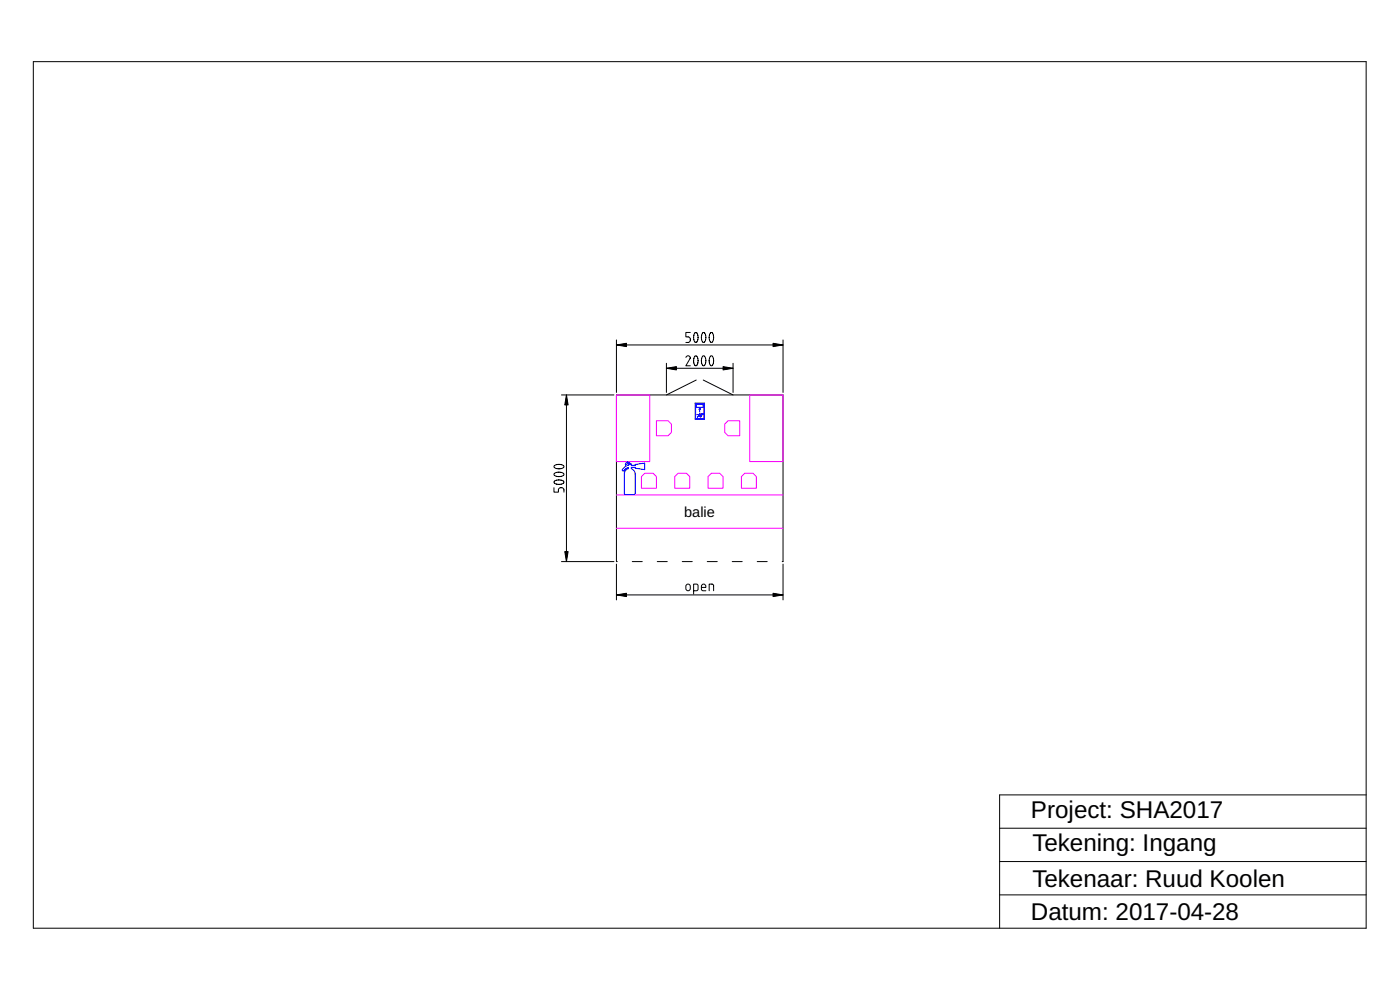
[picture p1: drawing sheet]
<svg xmlns="http://www.w3.org/2000/svg" width="420mm" height="297mm" viewBox="0 0 420 297" stroke-linecap="round" stroke-linejoin="round" font-family="sans-serif">
<g fill="none" stroke="#000" stroke-width=".3">
<path d="M10 18.5h400v260h-400zM207.2 99.7h-1.4v1.4h.7a.85 .85 0 0 1 .7 .8 .85 .85 0 0 1-.7 .9h-.7M208.5 99.9l.5-.1 .5 1-.1 1.4-.6 .6-.4-.4-.2-.7v-1.1zM210.9 99.9l.4-.1 .5 1-.1 1.4-.5 .6-.5-.4-.2-.7 .1-1.1zM213.2 99.9l.5-.1 .4 1-.1 1.4-.5 .6-.4-.4-.2-.7v-1.1zM168.5 118.5h15.7M170 118.5v50M185 102v15.8M185 103.5h50M200 109v8.8M200 110.5h20M205.9 107.2a.65 .65 0 0 1 .7-.5 .65 .65 0 0 1 .5 .8l-1.3 2.2h1.4"/>
<path d="M208.5 106.9l.5-.1 .5 1-.1 1.4-.6 .5-.4-.3-.2-.7v-1.1zM208.9 114l-8.9 4.5M210.9 106.9l.4-.1 .5 1-.1 1.4-.5 .5-.5-.3-.2-.7 .1-1.1zM211.1 114l8.9 4.5M213.2 106.9l.5-.1 .4 1-.1 1.4-.5 .5-.4-.3-.2-.7v-1.1zM220 109v8.8M235 102v15.8M166.4 139.7l.7-.3h1.1l.7 .2 .3 .4-.5 .5-1.4 .1-.9-.3-.2-.3zM166.2 146.3v1.4h1.4v-.7a.85 .85 0 0 1 .8-.7 .85 .85 0 0 1 .8 .7v.7M166.4 144.4l.7-.3 1.1-.1 .7 .2 .3 .5-.5 .5-1.4 .1-.9-.3-.2-.3zM166.4 142l.7-.3h1.1l.7 .2 .3 .4-.5 .6-1.4 .1-.9-.4-.2-.3zM168.5 168.5h15.7"/>
<path d="M185 169.3v10.7M185 178.5h50M185.2 168.5h-.2v-50h50v50h-.2M189.8 168.5h2.9M197.3 168.5h2.9M204.8 168.5h2.9M206 175.4l.5-.1 .5 .1 .2 1.2a.67 .67 0 0 1-.7 .6 .67 .67 0 0 1-.7-.6zM208.2 177.2h.8l.4-.2 .1-1.2-.2-.5h-1.1v3M210.5 176.3h1.3a.7 .7 0 0 0-.4-1 .7 .7 0 0 0-.9 .6l.1 1.1 .4 .2h.8M212.3 168.5h2.9M212.8 177.2v-1.9h.9l.4 .2 .1 1.7M219.8 168.5h2.9"/>
<path d="M227.3 168.5h2.9M235 169.3v10.7M410 238.5h-110v40M300 258.5h110M300 248.5h110M300 268.5h110"/>
</g>
<g fill="none" stroke="#00f" stroke-width=".3">
<path d="M187.9 138.8l.8-.1 .4 .5h.4v.4h1.1v-.2l2.9-.5v2l-2.9-.4v-.3h-1.1v.4l.2 .1a1.67 1.67 0 0 1 .9 1.5v5.8l-.3 .4h-2.6l-.3-.2v-6a1.66 1.66 0 0 1 1.1-1.6v-.3l-.8 .4-.6 .6-.3-.1 .1-.6 1-.7-.2-.5zM208.6 120.9h2.8v4.9h-2.8zM208.8 121.1h2.5v4.5h-2.5zM209 121.3h2v.9h-2zM209.1 124.4h.5l.2 .4M209.7 124.7l.5-.4 .3 .3-.6 .4zM209.8 124.9h-.5v.5M210 122.7v.8M210 122.4l.2 .4h-.4zM210 123.9v.4l.5 .2v.5l-.3 .2"/>
<circle cx="188.4" cy="139.3" r=".33"/>
<circle cx="210.7" cy="124.3" r=".23"/>
</g>
<path d="M170 118.5l.5 3h-1zM185 103.5l3-.5v1zM200 110.5l3-.5v1zM217 110l3 .5-3 .5zM232 103l3 .5-3 .5zM169.5 165.5h1l-.5 3zM185 178.5l3-.5v1zM232 178l3 .5-3 .5z" fill="#000"/>
<path d="M170 118.5l.5 3h-1zM185 103.5l3-.5v1zM200 110.5l3-.5v1zM217 110l3 .5-3 .5zM232 103l3 .5-3 .5zM169.5 165.5h1l-.5 3zM185 178.5l3-.5v1zM232 178l3 .5-3 .5z" fill="#000" stroke="#000" stroke-width=".3"/>
<path d="M185 118.5h10v20h-10zM225 118.5h10v20h-10zM197 126.2h3.5l1 1v2.5l-1 1.1h-3.5zM217.5 127.2l1-1h3.5v4.6h-3.5l-1-1.1zM185 158.5h50M185 148.5h50M192.5 143l1-1h2.5l1 1v3.5h-4.5zM202.5 143l1-1h2.5l1 1v3.5h-4.5zM212.5 143l1-1h2.5l1 1v3.5h-4.5zM222.5 143l1-1h2.5l1 1v3.5h-4.5z" fill="none" stroke="#f0f" stroke-width=".3"/>
<g font-size="7.3">
<text x="309.4" y="245.4">Project: SHA2017</text>
<text x="309.8" y="255.4">Tekening: Ingang</text>
<text x="309.8" y="266.1">Tekenaar: Ruud Koolen</text>
<text x="309.4" y="276">Datum: 2017-04-28</text>
</g>
<text font-size="4.4" x="205.3" y="155.1">balie</text>
</svg>
